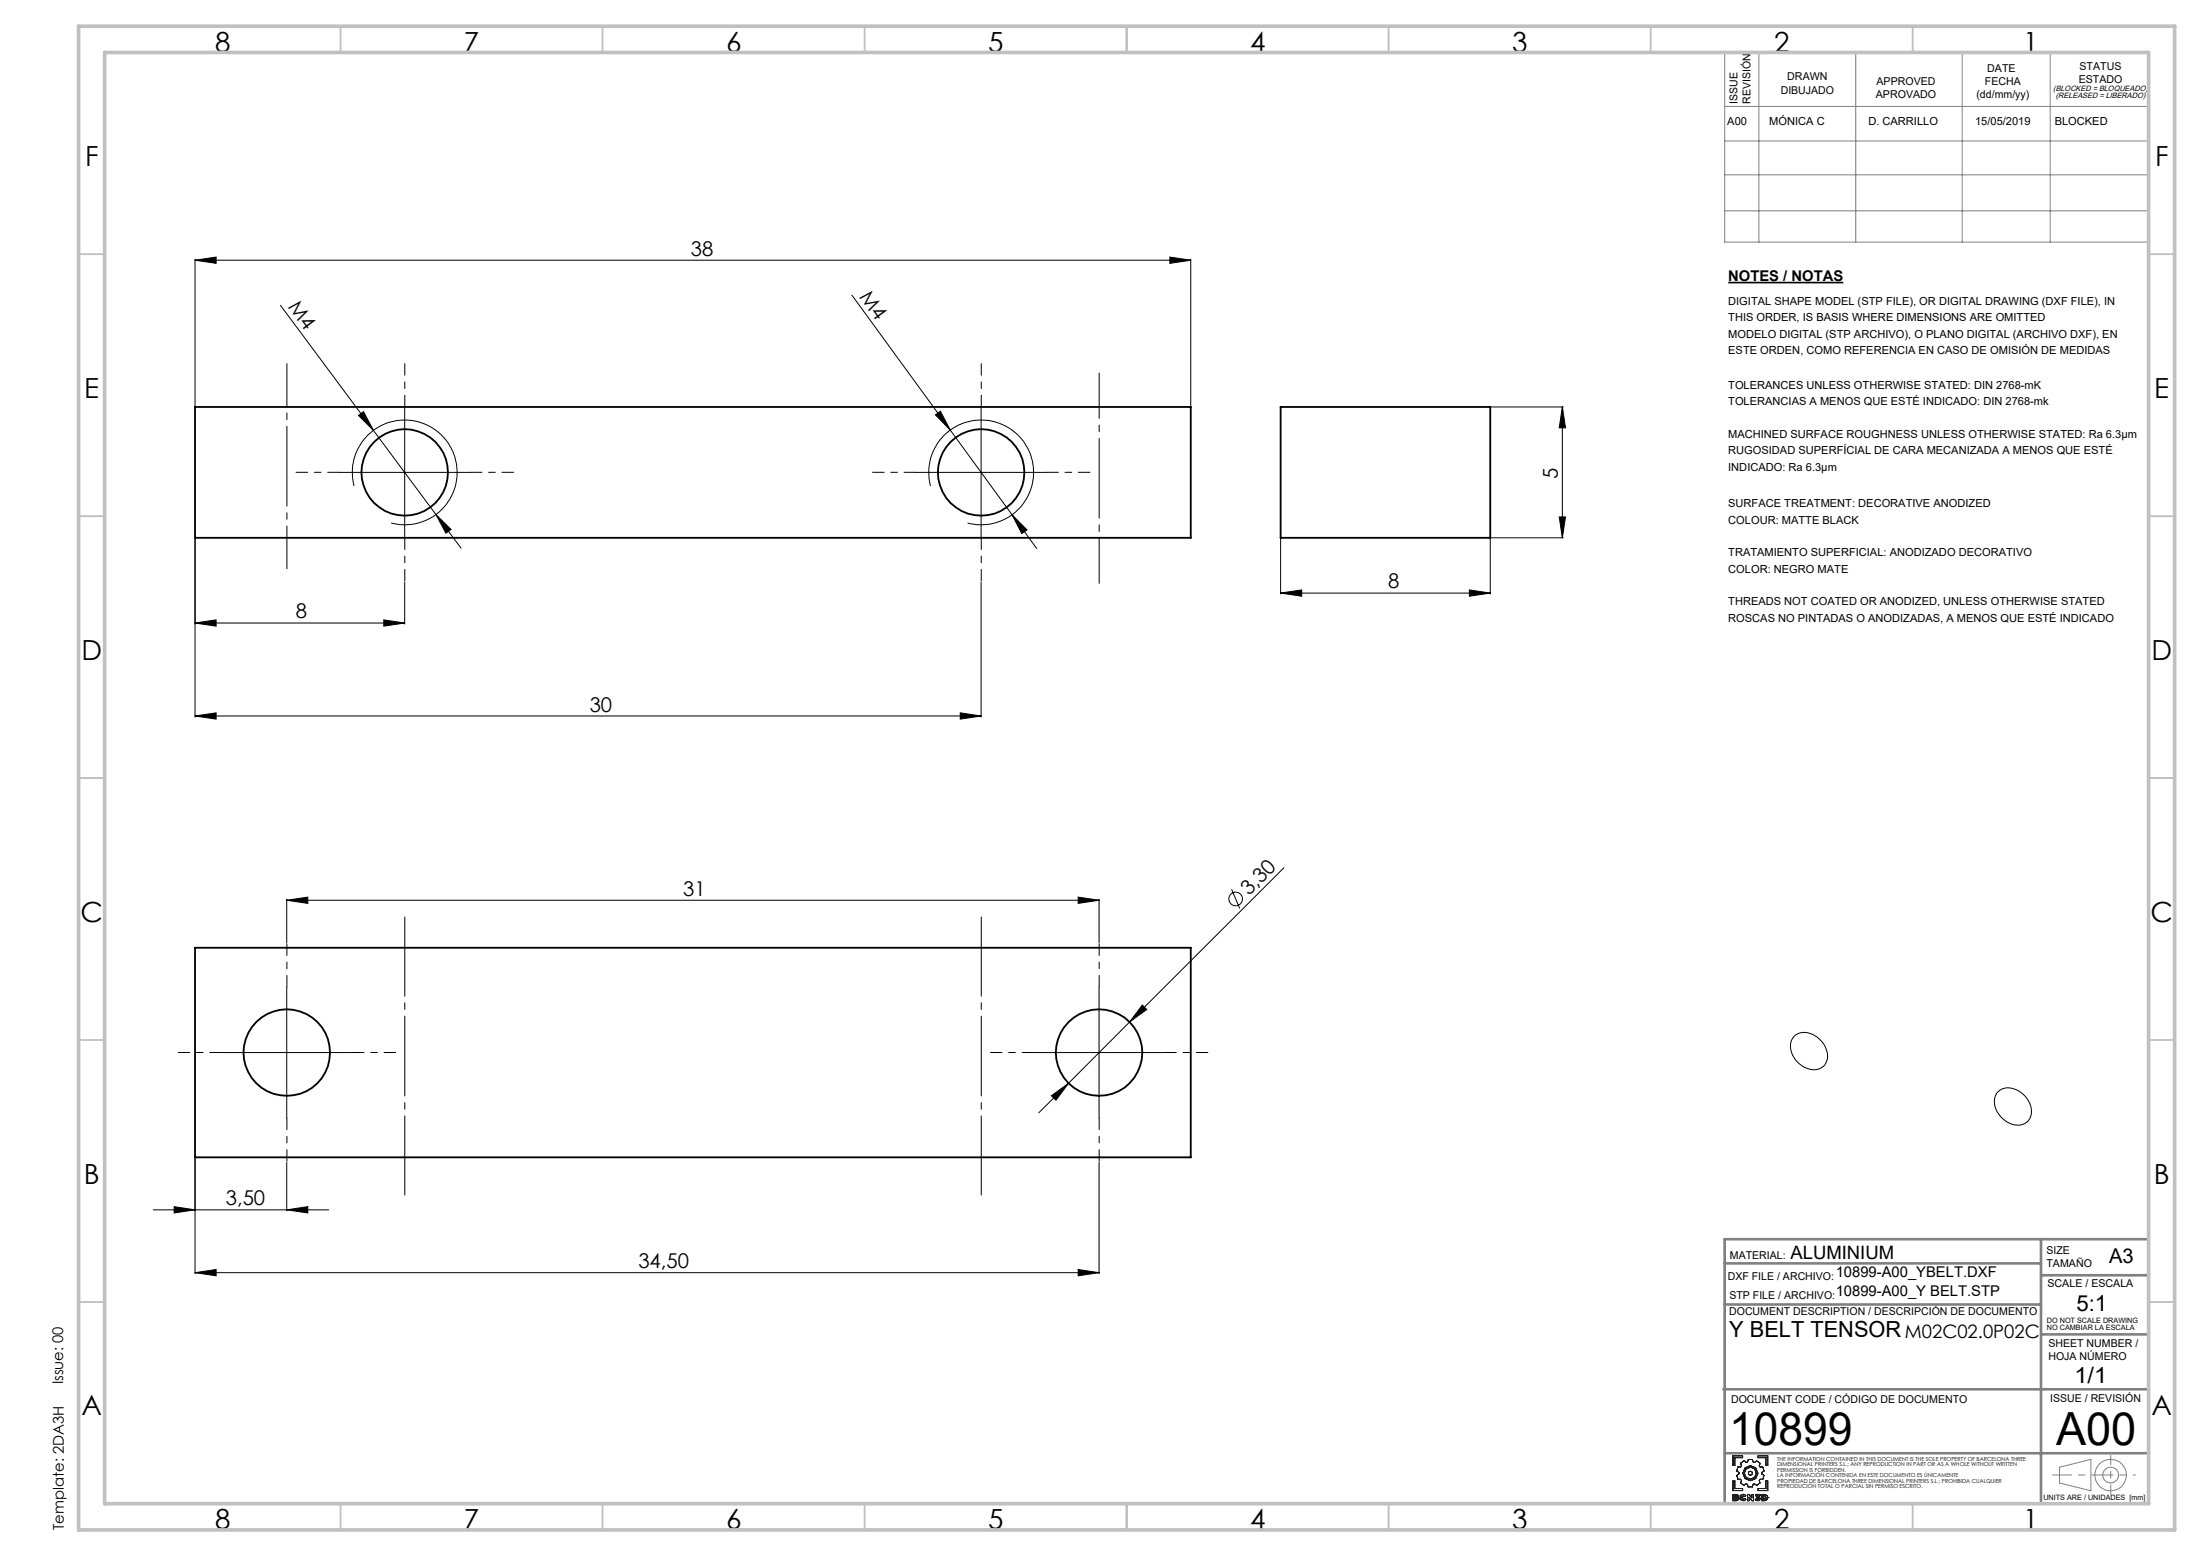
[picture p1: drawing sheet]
<svg xmlns="http://www.w3.org/2000/svg" width="420mm" height="297mm" viewBox="0 0 420 297" stroke-linecap="round" stroke-linejoin="round" font-family="sans-serif">
<g fill="none" stroke="#000" stroke-width=".19">
<path d="M37.2 49.7l4-.6v1.2zM37.2 49.5v28M37.2 49.7h190M53.5 58.3l29.7 39.9M162.6 56.3l30.5 41.9M223.2 49.1l4 .6-4 .6zM227.2 49.5v28M68.4 79.3l1-.7 1.9 3.6zM77.2 77.7v25M178.5 79.2l1-.7 1.8 3.6zM187.2 77.7v25M284.6 77.7h13.7"/>
<path d="M298.1 77.7l.6 4h-1.2zM298.1 77.7v25M64.7 90.2h25M67.6 92.8a10 10 0 0 1 8.7-12.6 10 10 0 0 1 10.9 10.8 10 10 0 0 1-12.6 8.8M83.2 98.2l4.8 6.4M83.2 98.2l2.9 2.9-1 .7zM174.7 90.2h25M177.6 92.8a10 10 0 0 1 8.7-12.6 10 10 0 0 1 10.9 10.8 10 10 0 0 1-12.6 8.8M193.1 98.2l4.7 6.5M193.1 98.2l2.9 2.9-1 .7zM297.5 98.7h1.2l-.6 4zM37.2 118.9l4-.6v1.2z"/>
<path d="M37.2 102.9v34M37.2 118.9h40M73.2 118.3l4 .6-4 .6zM77.2 111.1v8M187.2 111.1v25.8M244.4 113.2l4-.6v1.2zM244.4 102.9v10.5M244.4 113.2h40M280.4 112.6l4 .6-4 .6zM284.4 102.9v10.5M284.6 102.7h13.7M37.2 136.7l4-.6v1.2z"/>
<path d="M37.2 136.7h150M183.2 136.1l4 .6-4 .6zM54.7 171.8l4-.6v1.2zM54.7 171.6v8.3M54.7 171.8h155M205.7 171.2l4 .6-4 .6zM209.7 171.6v8.3M235 169.8l1.6 3.6M245 165.6l-41.1 41.2M54.7 188.4v25M209.7 188.4v25M218 191.8l.8 .9-3.3 2.4z"/>
<path d="M342.4 197.8a3.5 3.5 0 0 1 4.9 .7 3.8 3.8 0 0 1 .9 4.8 3.3 3.3 0 0 1-4.7-.1 4 4 0 0 1-1.4-5zM42.2 200.9h25M197.2 200.9h25M200.6 209.2l3.3-2.4-2.4 3.2zM203.9 206.8l-5.7 5.6M381.3 208.4a3.5 3.5 0 0 1 4.7 .4 3.9 3.9 0 0 1 1.2 4.9 3 3 0 0 1-4.3 .4 4.1 4.1 0 0 1-1.9-5.4zM29.2 230.9h33.5M33.2 230.3l4 .6-4 .6zM37.2 221.1v22M54.7 230.9l4-.6v1.2zM54.7 221.9v9.2M209.7 221.9v21.2"/>
<path d="M37.2 242.9l4-.6v1.2zM37.2 242.9h172.5M205.7 242.3l4 .6-4 .6z"/>
<circle cx="235.8" cy="171.6" r="1.3"/>
</g>
<path d="M329.8 53.9h21.9" fill="none" stroke="#000" stroke-width=".32"/>
<g fill="none" stroke="#191924" stroke-width=".19">
<path d="M330.7 277.9h1.8v.3h-1.5v1.5h-.3zM332.1 279.3l.7-.5 .4 .3 .3-.1 .1-.4h.8l.1 .4 .3 .1 .4-.3 .7 .5-.2 .5 .2 .2h.5l.2 .8-.4 .3v.2l.4 .3-.2 .8h-.5l-.2 .2 .1 .5-.6 .4-.4-.3-.3 .1-.1 .5h-.8l-.2-.5-.2-.1-.4 .3-.7-.4 .2-.5-.2-.2h-.5l-.2-.8 .4-.3v-.2l-.4-.3 .2-.8h.5l.2-.2zM335.5 277.9h1.8v1.8h-.3v-1.5h-1.5zM330.7 282.7h.3v1.4h1.5v.4h-1.8zM331 285.5l.4 .1-.4 .1zM331 286l.4 .1-.4 .1zM331.3 285.3l.3 .1 .1 .1M331.3 285.3h.2l.2 .2M331.3 285.3h-.6v1.2l.9-.1 .2-.3M331.4 285.6h.1M331.4 286.1h.1M331.7 285.5l-.2 .3 .3 .3"/>
<path d="M331.7 285.5h.1M331.8 286.1h.1M332 285.9l.2 .3 .4 .3 .6-.3M332 285.9l.1 .3 .2 .2 .5 .1 .4-.3M332 285.9h.1M332.4 285.9l.1 .2 .2 .1 .2-.2M332.4 285.9l.1 .2 .4-.1M332.4 285.9h.1M332.9 285.7l-.2-.2-.3 .1v.3M332.9 285.7l-.4-.1-.1 .3M332.9 286l.3 .2M333.2 285.5l-.5-.3-.5 .2-.2 .5"/>
<path d="M333.2 285.5l-.4-.3-.5 .1-.3 .6M333.2 285.5l-.3 .2M333.5 285.3h.3l.5 .6v-.6h.3v1.2h-.3l-.5-.7v.7h-.3zM335.1 286l.3 .2 .2-.1-.2 .1zM335.1 286l-.2 .2M335.5 284.1h1.5v-1.4h.3v1.8h-1.8zM335.6 286.1l-.4-.2v-.2l.3-.2h-.5v-.2h.8v.2l-.2 .2 .3 .4M335.6 286.1h.1M335.9 286.1l-.2 .3-.3 .1-.5-.3M335.9 286.1l-.2 .3-.4 .1-.4-.3M335.9 286.1h.1M336.2 285.3h.5l.5 .2 .2 .4-.3 .4-.9 .2z"/>
<path d="M336.6 285.5l.3 .1v.5h-.3zM337 285.9h.1M337.4 285.9h.1"/>
<circle cx="334" cy="281.2" r="1.14"/>
<circle cx="334" cy="281.2" r=".39"/>
<circle cx="334" cy="281.2" r="1.45"/>
</g>
<g fill="none" stroke="#808080" stroke-width=".19">
<path d="M329.1 10h80.9v36.2h-80.9zM335.6 10v36.2M354.1 10v36.2M374.4 10v36.2M391.2 10v36.2M329.1 20.3h80.9M329.1 26.9h80.9M329.1 33.4h80.9M329.1 40.2h80.9M393 280.1l6-1.6v6l-6-1.4z"/>
<circle cx="402.7" cy="281.6" r="3"/>
<circle cx="402.8" cy="281.5" r="1.49"/>
</g>
<g fill="none" stroke="#000" stroke-width=".19" stroke-dasharray="15.2 1.3 1.3 1.3" stroke-dashoffset="13">
<path d="M77.2 77.7v-8.3M187.2 77.7v-8.3M64.7 90.2h-8.2M89.7 90.2h8.3M174.7 90.2h-8.2M199.7 90.2h8.3M77.2 102.7v8.2M187.2 102.7v8.2M54.7 188.4v-8.3M209.7 188.4v-8.3M42.2 200.9h-8.2M54.7 213.4v8.2"/>
<path d="M67.2 200.9h8.3M197.2 200.9h-8.2M209.7 213.4v8.2M222.2 200.9h8.3"/>
</g>
<path d="M209.7 71.2v40.2" fill="none" stroke="#000" stroke-width=".19" stroke-dasharray="15.2 1.3 1.3 1.3" stroke-dashoffset="6.6"/>
<path d="M54.7 69.4v39.2" fill="none" stroke="#000" stroke-width=".19" stroke-dasharray="15.2 1.3 1.3 1.3" stroke-dashoffset="7.1"/>
<path d="M77.2 175v53.1M187.2 175v53.1" fill="none" stroke="#000" stroke-width=".19" stroke-dasharray="15.2 1.3 1.3 1.3" stroke-dashoffset=".1"/>
<path d="M391.7 281.5h11.1" fill="none" stroke="#808080" stroke-width=".19" stroke-dasharray="15.2 1.3 1.3 1.3" stroke-dashoffset="11.6"/>
<path d="M402.8 281.5h4.7" fill="none" stroke="#808080" stroke-width=".19" stroke-dasharray="15.2 1.3 1.3 1.3" stroke-dashoffset="14.8"/>
<path d="M402.8 277.8v7.4" fill="none" stroke="#808080" stroke-width=".19" stroke-dasharray="15.2 1.3 1.3 1.3" stroke-dashoffset="13.4"/>
<path d="M329.1 236.5h80.9v50.5h-80.9zM389.5 236.5v50.5M329.1 249h60.4M329.1 241.2h60.4M389.5 243.4h20.5M389.5 254.7h20.5M328.9 265.2h81.1M329.1 277.4h80.9" fill="none" stroke="#808080" stroke-width=".5"/>
<g fill="none" stroke="#c0c0c0" stroke-width=".35">
<path d="M65 5v5M115 5v5M165 5v5M215 5v5M265 5v5M315 5v5M365 5v5M15 48.5h5M410 48.5h5M15 98.5h5M410 98.5h5M15 148.5h5"/>
<path d="M410 148.5h5M15 198.5h5M410 198.5h5M15 248.5h5M410 248.5h5M65 287v5M115 287v5M165 287v5M215 287v5M265 287v5M315 287v5M365 287v5"/>
</g>
<path d="M15 5h400v287h-400zM20 10h390v277h-390z" fill="none" stroke="#c0c0c0" stroke-width=".7"/>
<g fill="#000">
<path d="M37.2 49.7l4-.6v1.2zM223.2 49.1l4 .6-4 .6zM37.2 136.7l4-.6v1.2zM183.2 136.1l4 .6-4 .6zM37.2 242.9l4-.6v1.2zM205.7 242.3l4 .6-4 .6zM54.7 171.8l4-.6v1.2zM205.7 171.2l4 .6-4 .6z"/>
<path d="M298.1 77.7l.6 4h-1.2zM297.5 98.7h1.2l-.6 4z"/>
<path d="M83.2 98.2l1.9 3.6 1-.7zM68.4 79.3l2.9 2.9-1.9-3.6z"/>
<path d="M193.1 98.2l1.9 3.6 1-.7zM178.5 79.2l2.8 2.9-1.8-3.6z"/>
<path d="M73.2 118.3l4 .6-4 .6zM37.2 118.9l4-.6v1.2zM54.7 230.9l4-.6v1.2zM33.2 230.3l4 .6-4 .6zM280.4 112.6l4 .6-4 .6zM244.4 113.2l4-.6v1.2z"/>
<path d="M200.6 209.2l.9 .8 2.4-3.2zM218 191.8l-2.5 3.3 3.3-2.4z"/>
</g>
<g fill="none" stroke="#000" stroke-width=".35">
<path d="M37.2 77.7h190v25h-190zM244.4 77.7h40v25h-40zM37.2 180.9h190v40h-190z"/>
<circle cx="77.2" cy="90.2" r="8.2"/>
<circle cx="187.2" cy="90.2" r="8.2"/>
<circle cx="54.7" cy="200.9" r="8.3"/>
<circle cx="209.7" cy="200.9" r="8.2"/>
</g>
<g font-size="8.7">
<text x="330" y="275.9">10899</text>
<text x="392.3" y="275.9">A00</text>
</g>
<g font-size="5.3">
<text x="41" y="9.9">8</text>
<text x="88.5" y="9.9">7</text>
<text x="138.5" y="9.9">6</text>
<text x="188.5" y="9.9">5</text>
<text x="238.5" y="9.9">4</text>
<text x="288.5" y="9.9">3</text>
<text x="338.5" y="9.9">2</text>
<text x="386" y="9.9">1</text>
<text x="16.2" y="31.7">F</text>
<text x="411.2" y="31.7">F</text>
<text x="16.1" y="75.9">E</text>
<text x="411.1" y="75.9">E</text>
<text x="15.5" y="125.9">D</text>
<text x="410.5" y="125.9">D</text>
<text x="15.4" y="175.9">C</text>
<text x="410.4" y="175.9">C</text>
<text x="16" y="225.9">B</text>
<text x="411" y="225.9">B</text>
<text x="15.5" y="270.2">A</text>
<text x="410.5" y="270.2">A</text>
<text x="41" y="291.9">8</text>
<text x="88.5" y="291.9">7</text>
<text x="138.5" y="291.9">6</text>
<text x="188.5" y="291.9">5</text>
<text x="238.5" y="291.9">4</text>
<text x="288.5" y="291.9">3</text>
<text x="338.5" y="291.9">2</text>
<text x="386" y="291.9">1</text>
</g>
<g font-size="4.2">
<text x="396.2" y="250.3">5:1</text>
<text x="330" y="255.2">Y BELT TENSOR</text>
<text x="395.8" y="264">1/1</text>
</g>
<g font-size="3.9">
<text x="131.8" y="48.8">38</text>
<text x="54.9" y="58.6" transform="rotate(53 54.9 58.6)">M4</text>
<text x="163.9" y="56.7" transform="rotate(54 163.9 56.7)">M4</text>
<text x="297.3" y="91.4" transform="rotate(-90 297.3 91.4)">5</text>
<text x="264.9" y="112.3">8</text>
<text x="56.5" y="118.1">8</text>
<text x="112.5" y="135.8">30</text>
<text x="130.4" y="171">31</text>
<text x="238.4" y="171.1" transform="rotate(-45 238.4 171.1)">3,30</text>
<text x="43.1" y="230.1">3,50</text>
<text x="121.8" y="242.1">34,50</text>
<text x="402.5" y="241.1">A3</text>
</g>
<g font-size="3.5">
<text x="341.7" y="240.4">ALUMINIUM</text>
<text x="363.5" y="255.3">M02C02.0P02C</text>
</g>
<g font-size="2.8">
<text x="329.8" y="53.6">NOTES / NOTAS</text>
<text x="350.3" y="243.7">10899-A00_YBELT.DXF</text>
<text x="350.3" y="247.4">10899-A00_Y BELT.STP</text>
<text x="12.1" y="264.2" transform="rotate(-90 12.1 264.2)">Issue: 00</text>
<text x="12.2" y="292" transform="rotate(-90 12.2 292)">Template: 2DA3H</text>
</g>
<g font-size="2.1">
<text x="339.8" y="17.9">DIBUJADO</text>
<text x="341.1" y="15.4">DRAWN</text>
<text x="358.1" y="16.3">APPROVED</text>
<text x="378.8" y="16.3">FECHA</text>
<text x="379.2" y="13.8">DATE</text>
<text x="396.7" y="15.8">ESTADO</text>
<text x="396.8" y="13.3">STATUS</text>
<text x="329.6" y="23.9">A00</text>
<text x="331.5" y="19.8" transform="rotate(-90 331.5 19.8)">ISSUE</text>
<text x="334" y="19.8" transform="rotate(-90 334 19.8)">REVISIÓN</text>
<text x="337.6" y="23.9">MÓNICA C</text>
<text x="356.5" y="23.9">D. CARRILLO</text>
<text x="357.9" y="18.8">APROVADO</text>
<text x="376.9" y="23.9">15/05/2019</text>
<text x="377.1" y="18.8">(dd/mm/yy)</text>
<text x="392.1" y="23.9">BLOCKED</text>
<text x="329.8" y="58.2">DIGITAL SHAPE MODEL (STP FILE), OR DIGITAL DRAWING (DXF FILE), IN</text>
<text x="329.8" y="61.4">THIS ORDER, IS BASIS WHERE DIMENSIONS ARE OMITTED</text>
<text x="329.8" y="64.5">MODELO DIGITAL (STP ARCHIVO), O PLANO DIGITAL (ARCHIVO DXF), EN</text>
<text x="329.8" y="67.6">ESTE ORDEN, COMO REFERENCIA EN CASO DE OMISIÓN DE MEDIDAS</text>
<text x="329.8" y="74.3">TOLERANCES UNLESS OTHERWISE STATED: DIN 2768-mK</text>
<text x="329.8" y="77.4">TOLERANCIAS A MENOS QUE ESTÉ INDICADO: DIN 2768-mk</text>
<text x="329.8" y="83.6">MACHINED SURFACE ROUGHNESS UNLESS OTHERWISE STATED: Ra 6.3µm</text>
<text x="329.8" y="86.7">RUGOSIDAD SUPERFÍCIAL DE CARA MECANIZADA A MENOS QUE ESTÉ</text>
<text x="329.8" y="89.8">INDICADO: Ra 6.3µm</text>
<text x="329.8" y="96.8">SURFACE TREATMENT: DECORATIVE ANODIZED</text>
<text x="329.8" y="99.9">COLOUR: MATTE BLACK</text>
<text x="329.8" y="106.2">TRATAMIENTO SUPERFICIAL: ANODIZADO DECORATIVO</text>
<text x="329.8" y="109.3">COLOR: NEGRO MATE</text>
<text x="329.8" y="115.5">THREADS NOT COATED OR ANODIZED, UNLESS OTHERWISE STATED</text>
<text x="329.8" y="118.6">ROSCAS NO PINTADAS O ANODIZADAS, A MENOS QUE ESTÉ INDICADO</text>
<text x="390.5" y="239.4">SIZE</text>
<text x="329.7" y="244.3">DXF FILE / ARCHIVO:</text>
<text x="330.1" y="240.4">MATERIAL:</text>
<text x="390.5" y="241.9">TAMAÑO</text>
<text x="390.7" y="245.6">SCALE / ESCALA</text>
<text x="330" y="251">DOCUMENT DESCRIPTION / DESCRIPCIÓN DE DOCUMENTO</text>
<text x="330" y="247.9">STP FILE / ARCHIVO:</text>
<text x="390.9" y="257.1">SHEET NUMBER /</text>
<text x="390.9" y="259.6">HOJA NÚMERO</text>
<text x="330.3" y="267.7">DOCUMENT CODE / CÓDIGO DE DOCUMENTO</text>
<text x="391.2" y="267.5">ISSUE / REVISIÓN</text>
</g>
<g font-size="1.5">
<text x="391.8" y="17.4">(BLOCKED = BLOQUEADO)</text>
<text x="392.3" y="18.8">(RELEASED = LIBERADO)</text>
</g>
<g font-size="1.4">
<text x="390.6" y="252.5">DO NOT SCALE DRAWING</text>
<text x="390.6" y="253.9">NO CAMBIAR LA ESCALA</text>
<text x="389.9" y="286.3">UNITS ARE / UNIDADES [mm]</text>
</g>
<g font-size="1.1">
<text x="339.1" y="278.8">THE INFORMATION CONTAINED IN THIS DOCUMENT IS THE SOLE PROPERTY OF BARCELONA THREE</text>
<text x="339.1" y="279.9">DIMENSIONAL PRINTERS S.L.; ANY REPRODUCTION IN PART OR AS A WHOLE WITHOUT WRITTEN</text>
<text x="339.1" y="280.9">PERMISSION IS FORBIDDEN.</text>
<text x="339.1" y="282">LA INFORMACIÓN CONTENIDA EN ESTE DOCUMENTO ES ÚNICAMENTE</text>
<text x="339.1" y="283.1">PROPIEDAD DE BARCELONA THREE DIMENSIONAL PRINTERS S.L.; PROHIBIDA CUALQUIER</text>
<text x="339.1" y="284.1">REPRODUCIÓN TOTAL O PARCIAL SIN PERMISO ESCRITO.</text>
</g>
</svg>
